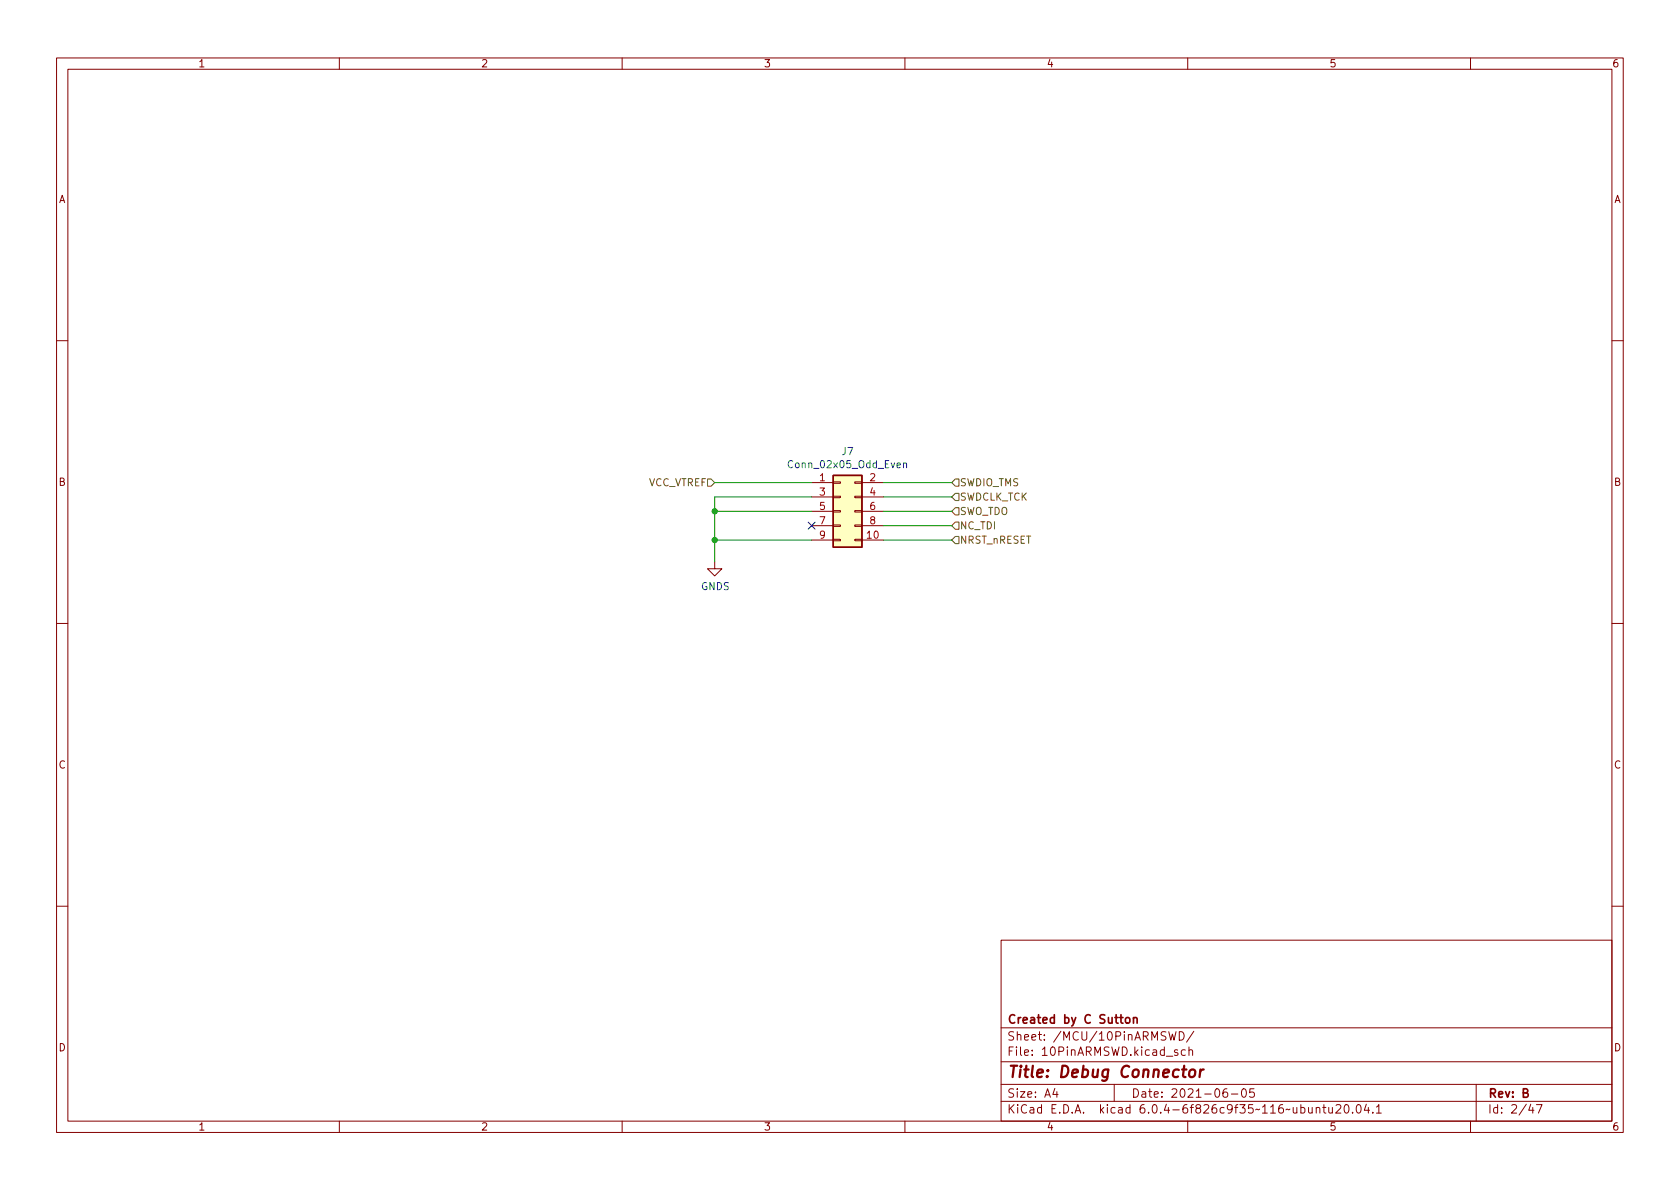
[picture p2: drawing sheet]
<svg xmlns="http://www.w3.org/2000/svg" width="297mm" height="210mm" viewBox="0 0 297 210" stroke-linecap="round" stroke-linejoin="round" font-family="sans-serif">
<g fill="none" stroke="#840000" stroke-width=".18">
<path d="M10 10.2h277v190.1h-277zM12 12.2h273v186.1h-273zM60 10.2v2M110 10.2v2M160 10.2v2M210 10.2v2M260 10.2v2M10 60.2h2M285 60.2h2M126.4 99.3v1.3h1.2l-1.2 1.2-1.3-1.2h1.3M143.5 85.3h3.8M143.5 95.5h3.8"/>
<path d="M143.5 87.9h3.8M143.5 90.4h3.8M143.5 93h3.8M147.3 95.4h1.3v.2h-1.3zM147.3 92.8h1.3v.3h-1.3zM147.3 90.3h1.3v.2h-1.3zM147.3 87.8h1.3v.2h-1.3zM147.3 85.2h1.3v.3h-1.3zM151.1 95.4h1.3v.2h-1.3zM151.1 92.8h1.3v.3h-1.3zM151.1 90.3h1.3v.2h-1.3zM151.1 87.8h1.3v.2h-1.3z"/>
<path d="M151.1 85.2h1.3v.3h-1.3zM152.4 85.3h3.8M152.4 95.5h3.8M152.4 87.9h3.8M152.4 90.4h3.8M152.4 93h3.8M10 110.2h2M285 110.2h2M10 160.2h2M177 166.3h108v32h-108zM285 160.2h2M60 198.3v2"/>
<path d="M110 198.3v2M160 198.3v2M177 194.8h108M177 191.8h108M177 187.8h108M177 181.8h108M186.5 192.5l-.4 1h1M186.9 193v1M197 191.8v3M206.6 182.4l.4 1.5 .3-1 .3 1 .3-1.5M208.2 185.7l-.3-.1-.3 .2 .1 .3 .5 .1v.4h-.6M208.5 182.4a.76 .76 0 0 1 .9 .8 .76 .76 0 0 1-.9 .7z"/>
<path d="M209.6 185.7l-.5-.1-.2 .3v.4l.1 .3h.6M210 198.3v2M210.2 185.8l.2-.2 .4 .1 .1 .9M210.2 185.1v1.5M211.1 182.4l-1.3 1.9M216.9 192.5a.59 .59 0 0 0-.7 .7v.5l.2 .3h.4l.2-.1 .1-.5-.2-.2-.4-.1-.3 .3M217.7 193.5h1.2M219.7 192.6l.2-.1a.81 .81 0 0 1 .5 .7 .81 .81 0 0 1-.3 .8h-.1a.81 .81 0 0 1-.6-.6 .81 .81 0 0 1 .3-.8zM221.7 192.5h-.7l-.1 .7 .2-.1 .5 .1 .2 .2-.1 .5-.2 .1-.6-.1M232.7 196l.2-.2 .4 .1 .1 .9M232.7 195.8v1M233.9 195.8h.5"/>
<path d="M234.1 195.3v1.3l.3 .2M234.9 195.8l.1 1h.4l.2-.1M235.6 195.8v1M236.2 195.5l.6-.2 .2 .2 .1 .3-1 1h1M237.8 195.5l.2-.2a.81 .81 0 0 1 .6 .7 .81 .81 0 0 1-.3 .8h-.2a.81 .81 0 0 1-.3-1.3zM239.1 196.7v.1M240 195.4l.1-.1a.81 .81 0 0 1 .6 .7 .81 .81 0 0 1-.3 .8h-.1a.81 .81 0 0 1-.6-.6 .81 .81 0 0 1 .3-.8zM241.6 195.3l-.4 1h.9M241.9 195.8v1M242.7 196.7v.1M243.4 195.8l.4-.5v1.5M243.4 196.8h.8"/>
<path d="M260 198.3v2M261 191.8v6.5M270.6 195.3l-.3 1h.9M271 195.8v1M271.7 195.3h.9l-.6 1.5"/>
</g>
<path d="M210.4 189.3a.52 .52 0 0 1 .5-.2 .52 .52 0 0 1 .4 .4v.6a.55 .55 0 0 1-.5 .4 .55 .55 0 0 1-.6-.4zM212.3 189.1l-.2 1.4M212.8 189.1l-.4 .1-.2 .3" fill="none" stroke="#840000" stroke-width=".4"/>
<path d="M200.4 179.9v1M199.1 180.1l.2-.2 .4 .2 .1 .5-.2 .3h-.3l-.2-.1zM200.4 180.1l.2-.2 .4 .1 .1 .9" fill="none" stroke="#840000" stroke-width=".3"/>
<path d="M147.3 84.1h5.1v12.7h-5.1z" fill="#ffffc2" stroke="#ffffc2" stroke-width=".18"/>
<path d="M147.3 84.1h5.1v12.7h-5.1z" fill="none" stroke="#840000" stroke-width=".25"/>
<path d="M159.7 82l.2-.1h.3l.1 .8M159.7 81.9v.8" fill="none" stroke="#006464" stroke-width=".18"/>
<path d="M125.1 84.7h.6l.7 .6-.7 .7h-.6zM168.9 92.3h.6v1.3h-.6l-.6-.6zM168.9 94.9h.6v1.2h-.6l-.6-.6zM168.9 89.8h.6v1.3h-.6l-.6-.7zM168.9 84.7h.6v1.3h-.6l-.6-.7zM168.9 87.2h.6v1.3h-.6l-.6-.6z" fill="none" stroke="#725600" stroke-width=".18"/>
<path d="M126.4 85.3h17.1M126.4 90.4h17.1M126.4 95.5h17.1M143.5 87.9h-17.1v11.4M156.2 85.3h12.1M156.2 90.4h12.1M156.2 87.9h12.1M156.2 93h12.1M156.2 95.5h12.1" fill="none" stroke="#009600" stroke-width=".18"/>
<path d="M142.9 92.3l1.2 1.3M144.1 92.3l-1.2 1.3" fill="none" stroke="#000084" stroke-width=".18"/>
<g fill="#009600" stroke="#009600" stroke-width=".18">
<circle cx="126.4" cy="95.5" r=".46"/>
<circle cx="126.4" cy="90.4" r=".46"/>
</g>
<text font-size="2.8" fill="#840000" x="178" y="190.6">Title: Debug Connector</text>
<g font-size="2.1" fill="#840000">
<text x="178" y="184">Sheet: /MCU/10PinARMSWD/</text>
<text x="178" y="181">Created by C Sutton</text>
<text x="178" y="186.7">File: 10PinARMSWD.kicad_sch</text>
<text x="178" y="196.9">KiCad E.D.A. kicad 6.0.4-6f826c9f35~116~ubuntu20.04.1</text>
<text x="178" y="194.1">Size: A4</text>
<text x="200" y="194.1">Date: 2021-06-05</text>
<text x="263" y="194.1">Rev: B</text>
<text x="263" y="196.9">Id: 2/47</text>
</g>
<g font-size="1.8" fill="#840000">
<text x="35" y="11.9">1</text>
<text x="85" y="11.9">2</text>
<text x="135" y="11.9">3</text>
<text x="185" y="11.9">4</text>
<text x="235" y="11.9">5</text>
<text x="285" y="11.9">6</text>
<text x="10.3" y="35.9">A</text>
<text x="285.3" y="35.9">A</text>
<text x="10.3" y="85.9">B</text>
<text x="285.3" y="85.9">B</text>
<text x="10.3" y="135.9">C</text>
<text x="285.3" y="135.9">C</text>
<text x="10.3" y="185.9">D</text>
<text x="285.3" y="185.9">D</text>
<text x="35" y="199.9">1</text>
<text x="85" y="199.9">2</text>
<text x="135" y="199.9">3</text>
<text x="185" y="199.9">4</text>
<text x="235" y="199.9">5</text>
<text x="285" y="199.9">6</text>
</g>
<g font-size="1.8" fill="#006464">
<text x="139.8" y="82.8">Conn_02x05_Odd_Even</text>
<text x="148.9" y="80.5">J7</text>
<text x="123.9" y="104.3">GNDS</text>
</g>
<g font-size="1.8" fill="#725600">
<text x="114.5" y="86">VCC_VTREF</text>
<text x="169.6" y="86">SWDIO_TMS</text>
<text x="169.6" y="88.5">SWDCLK_TCK</text>
<text x="169.6" y="93.6">NC_TDI</text>
<text x="169.6" y="91.1">SWO_TDO</text>
<text x="169.6" y="96.1">NRST_nRESET</text>
</g>
<g font-size="1.8" fill="#a90000">
<text x="144.9" y="85.1">1</text>
<text x="144.9" y="87.6">3</text>
<text x="153.8" y="85.1">2</text>
<text x="153.8" y="87.6">4</text>
<text x="144.9" y="90.2">5</text>
<text x="144.9" y="92.7">7</text>
<text x="144.9" y="95.2">9</text>
<text x="153.3" y="95.2">10</text>
<text x="153.8" y="90.2">6</text>
<text x="153.8" y="92.7">8</text>
</g>
</svg>
